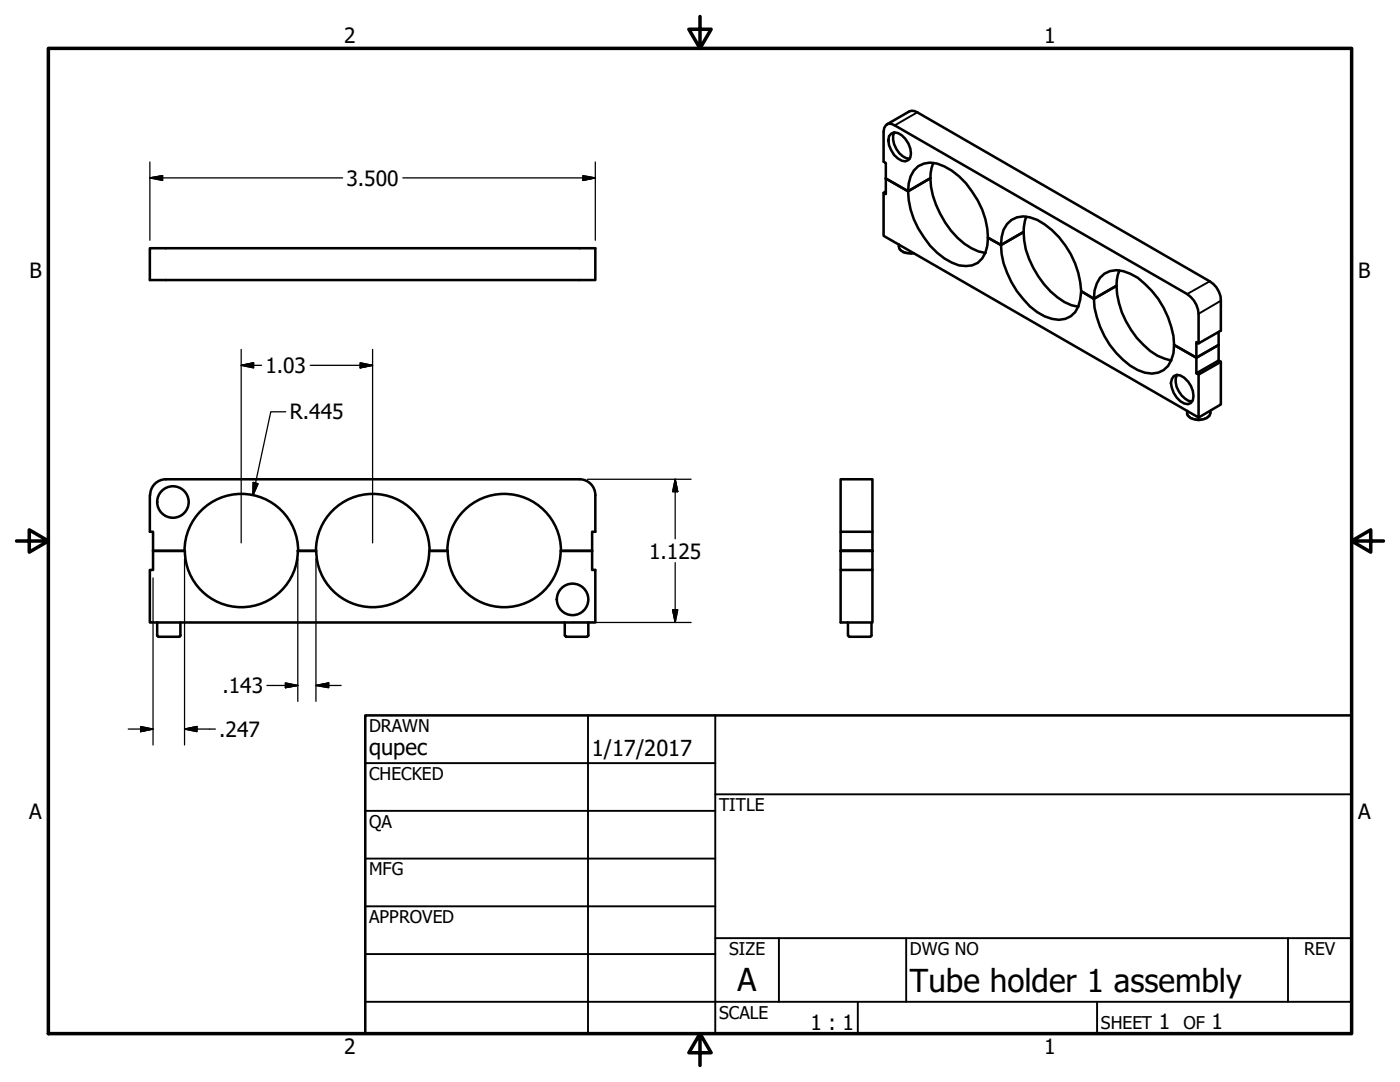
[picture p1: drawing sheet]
<svg xmlns="http://www.w3.org/2000/svg" width="279mm" height="216mm" viewBox="0 0 279 216" stroke-linecap="round" stroke-linejoin="round" font-family="sans-serif">
<!-- layer: Visible (ANSI) -->
<g fill="none" stroke="#000" stroke-width=".51">
<path d="M176.3 38.5v8.6l62.9 36.2v-8.6M176.8 35.6v-3.1l-.5-.2v-6a1.36 1.36 0 0 1 .7-1.4 1.36 1.36 0 0 1 1.6 .1l58.3 33.7M176.8 35.6v3.1l-.5-.2 .5-.3M177.9 26.7a2.16 2.16 0 0 1 2.8 1 4.2 4.2 0 0 1 1 3.7l-.4 .5-.6 .3a4.2 4.2 0 0 1-3.3-5zM178.5 26.4a3.8 3.8 0 0 0 1 4.1l.6 .7 .7 .4 .7 .1M182.4 34a4.6 4.6 0 0 1 6.1-.8 16.4 16.4 0 0 1 7.5 8.6 12.9 12.9 0 0 1 .7 8.6 3.8 3.8 0 0 1-3.9 2.7 9.2 9.2 0 0 1-5.8-2.7 17.7 17.7 0 0 1-5.8-12.2l.2-1.6 .3-1.4zM183.1 22.4l58.3 33.7M185.7 35.6l-4.5 2.6-4.4-2.6M185.7 35.6a18 18 0 0 0 8.2 13.9l1.4 .7 1.4 .3M186.2 32.5l-.3 1-.2 2.1M29.9 49.5h88.9v6.4h-88.9zM179.4 48.8v.3"/>
<path d="M201 44.7a4.2 4.2 0 0 1 4.5-1.3 13.2 13.2 0 0 1 7.1 5.6 17.3 17.3 0 0 1 3.2 9.1 6 6 0 0 1-2.1 5 5.2 5.2 0 0 1-5.2 0 17.1 17.1 0 0 1-7.5-8.7 12.2 12.2 0 0 1-.7-8.6zM204.3 46.3l-4.5 2.6-2.6-1.5M204.3 46.3a17.7 17.7 0 0 0 8.1 14l1.4 .6 1.4 .3M204.8 43.2l-.5 2v1.1M219.5 55.4a4.3 4.3 0 0 1 4.7-1.3 11 11 0 0 1 5.7 3.9 17.7 17.7 0 0 1 4.4 10.8 6 6 0 0 1-2.1 5.1 5.1 5.1 0 0 1-5.1 0 17.2 17.2 0 0 1-8.8-14.3l.1-1.6 .5-1.4zM222.8 57l-4.5 2.6-2.5-1.5M222.8 57a17.5 17.5 0 0 0 8.2 14l2.7 .9M223.4 54l-.5 1.9-.1 1.1M234.3 75.1a2.21 2.21 0 0 1 2.8 1 4.3 4.3 0 0 1 1 3.7l-.4 .6a2.21 2.21 0 0 1-2.9-1.1 4.3 4.3 0 0 1-.9-3.7zM234.3 68.8l4.5 2.6 4.4-2.6M234.9 74.8a4.2 4.2 0 0 0 2.3 5.2l.7 .1M239.2 62.6v5.9"/>
<path d="M243.2 71.9l.4 .3-4.4 2.5-.4-.2M243.2 66.2v2.6M243.6 60v6l-4.4 2.5-.4-.2v6.2l4.4-2.6v-3.1M243.6 72.2v8.5l-4.4 2.6M29.9 98.8v7.3h.6v3.8M33.1 95.6h82.6a3.1 3.1 0 0 1 3.1 3.2v7.3h-.6v3.8h-6.2h6.2v3.8h.6v10.5h-88.9v-10.5h.6v-3.8M33.1 95.6a3.1 3.1 0 0 0-3.1 3.2M236.9 82v.4M241.6 82v.4M30.5 109.9h6.3M36.8 109.9a11.3 11.3 0 0 1 11.4-11.3 11.3 11.3 0 0 1 11.3 11.3M36.9 109.9a11.3 11.3 0 0 0 11.3 11.3 11.3 11.3 0 0 0 11.2-11.3"/>
<path d="M59.4 109.9h3.7M63.1 109.9a11.3 11.3 0 0 1 11.3-11.3 11.3 11.3 0 0 1 11.3 11.3M63.1 109.9a11.3 11.3 0 0 0 11.3 11.3 11.3 11.3 0 0 0 11.3-11.3M85.7 109.9h3.6M89.3 109.9a11.3 11.3 0 0 1 11.3-11.3 11.3 11.3 0 0 1 11.4 11.3M89.3 109.9a11.3 11.3 0 0 0 11.3 11.3 11.3 11.3 0 0 0 11.3-11.3M167.8 113.7v-3.8h6.3h-6.3v-14.3h6.3v18.1h-6.3v10.5h6.3v-10.5M167.8 106.1h6.3M31.4 124.2v2.6M31.4 126.8l.2 .2M31.6 127.1h4.2M36 124.2v2.6"/>
<path d="M36 126.8l-.2 .2M112.7 124.2v2.6M112.8 126.8l.2 .2M113 127.1h4.2M117.4 126.8l-.2 .2M117.4 124.2v2.6M169.2 124.2v2.6M169.3 126.8l.2 .2M169.5 127.1h4.2M173.9 124.2v2.6M173.9 126.8l-.2 .2"/>
<circle cx="34.5" cy="100.2" r="3.1"/>
<circle cx="114.3" cy="119.6" r="3.1"/>
</g>
<!-- layer: Visible Narrow (ANSI) -->
<path d="M183.1 22.4l-4.5 2.6M179.4 49.1a1.88 1.88 0 0 0 2 1.4h.8M241.4 56.1l-4.5 2.6M243.6 60l-4.4 2.6M236.9 82.4a1.93 1.93 0 0 0 2.3 1.3 2.07 2.07 0 0 0 2.4-1.3" fill="none" stroke="#000" stroke-width=".38"/>
<path d="M183.1 22.4l-.6-.2h-1l-4.5 2.6M179.4 49.1a1.83 1.83 0 0 0 2 1.4h1M236.9 58.7a5.1 5.1 0 0 1 2.3 3.9M241.4 56.1a4.5 4.5 0 0 1 2.2 3.9M236.9 82.4a1.41 1.41 0 0 0 1.5 1.3 3.2 3.2 0 0 0 3-.7l.2-.6" fill="none" stroke="#000" stroke-width=".51"/>
<!-- layer: Border (ANSI) -->
<path d="M9.7 9.7h260v196.5h-260zM139.7 3.3v6.4l-2.2-3.9h4.4l-2.2 3.9M3.3 107.9h6.4l-3.9-2.2v4.5l3.9-2.3M269.7 107.9l3.9 2.3v-4.5l-3.9 2.2h6.4M139.7 206.2l2.2 3.9h-4.4l2.2-3.9v6.4" fill="none" stroke="#000" stroke-width=".7"/>
<!-- layer: Title (ANSI) -->
<g fill="none" stroke="#000" stroke-width=".38">
<path d="M72.9 152.3h69.8M117.3 142.7v63.5M142.7 158.5h127M142.7 142.7v63.5M72.9 161.8h69.8M72.9 171.3h69.8M72.9 199.9h196.8M72.9 180.8h69.8M72.9 190.4h69.8M142.7 187.2h127M155.4 187.2v12.7M171.2 199.9v6.3"/>
<path d="M180.8 187.2v12.7M218.9 199.9v6.3M257 187.2v12.7"/>
</g>
<path d="M72.9 142.7h196.8v63.5h-196.8z" fill="none" stroke="#000" stroke-width=".51"/>
<!-- layer: Dimension (ANSI) -->
<g fill="none" stroke="#000" stroke-width=".25">
<path d="M29.9 35.5l2.5-.4v.9zM29.9 35.5h38.5M29.9 32.3v15.6M80.4 35.5h38.4M116.3 35.1l2.5 .4-2.5 .5zM118.8 32.3v15.6M48.1 72.9l2.5-.5v1zM48.1 72.9h4.1M48.1 69.7v38.6M61.9 72.9h12.5M71.9 72.4l2.5 .5-2.5 .5zM74.4 69.7v38.6"/>
<path d="M50.5 96.3l1 .2-1 2.4zM57 82.2h-3l-3.5 16.7M117.2 95.6h20.7M134.7 95.6l.6 2.5h-1.1zM134.7 95.6v11.9M30.5 115.3v33.4M36.8 111.5v37.2M59.4 111.5v28.5M63.1 111.5v28.5M134.7 112.3v11.9M53.3 136.8h6.1M57 136.3l2.4 .5-2.4 .4z"/>
<path d="M63.1 136.8l2.5-.5v.9zM63.1 136.8h5M114.3 124.2h23.6M134.2 121.7h1.1l-.6 2.5zM25.6 145.5h4.9M28.1 145l2.4 .5-2.4 .5zM36.8 145.5l2.5-.5v1zM36.8 145.5h6.2"/>
</g>
<g fill="#000" stroke="#000" stroke-width=".25">
<path d="M29.9 35.5l2.5-.4zM29.9 35.5l2.5-.4v.9zM116.3 36l2.5-.5zM116.3 35.1l2.5 .4-2.5 .5zM48.1 72.9l2.5-.5zM48.1 72.9l2.5-.5v1zM71.9 73.4l2.5-.5zM71.9 72.4l2.5 .5-2.5 .5zM50.5 96.3v2.6zM50.5 96.3l1 .2-1 2.4zM134.7 95.6l.6 2.5zM134.7 95.6l.6 2.5h-1.1z"/>
<path d="M57 137.2l2.4-.4zM57 136.3l2.4 .5-2.4 .4zM63.1 136.8l2.5-.5zM63.1 136.8l2.5-.5v.9zM134.2 121.7l.5 2.5zM134.2 121.7h1.1l-.6 2.5zM28.1 146l2.4-.5zM28.1 145l2.4 .5-2.4 .5zM36.8 145.5l2.5-.5zM36.8 145.5l2.5-.5v1z"/>
</g>
<g font-size="6.3">
<text x="147.2" y="197.7">A</text>
<text x="181.6" y="197.9">Tube holder 1 assembly</text>
</g>
<g font-size="4.4">
<text x="73.7" y="150.6">qupec</text>
<text x="118.1" y="150.8">1/17/2017</text>
</g>
<g font-size="4.2">
<text x="68.7" y="8.6">2</text>
<text x="208.4" y="8.6">1</text>
<text x="69.2" y="37">3.500</text>
<text x="5.9" y="55.5">B</text>
<text x="271.1" y="55.5">B</text>
<text x="53" y="74.4">1.03</text>
<text x="57.8" y="83.6">R.445</text>
<text x="129.5" y="111.4">1.125</text>
<text x="44.4" y="138.3">.143</text>
<text x="43.8" y="147.1">.247</text>
<text x="5.8" y="163.4">A</text>
<text x="271" y="163.4">A</text>
<text x="161.7" y="205.5">1 : 1</text>
<text x="231.3" y="205.4">1</text>
<text x="241.8" y="205.4">1</text>
<text x="68.7" y="210.3">2</text>
<text x="208.4" y="210.3">1</text>
</g>
<g font-size="3.5">
<text x="73.7" y="146">DRAWN</text>
<text x="73.7" y="155.6">CHECKED</text>
<text x="143.5" y="161.8">TITLE</text>
<text x="73.7" y="165.2">QA</text>
<text x="73.7" y="174.7">MFG</text>
<text x="73.7" y="184.2">APPROVED</text>
<text x="145.5" y="190.6">SIZE</text>
<text x="181.6" y="190.6">DWG NO</text>
<text x="260.3" y="190.5">REV</text>
<text x="143.5" y="203.3">SCALE</text>
<text x="219.7" y="205.4">SHEET</text>
<text x="236.2" y="205.4">OF</text>
</g>
</svg>
